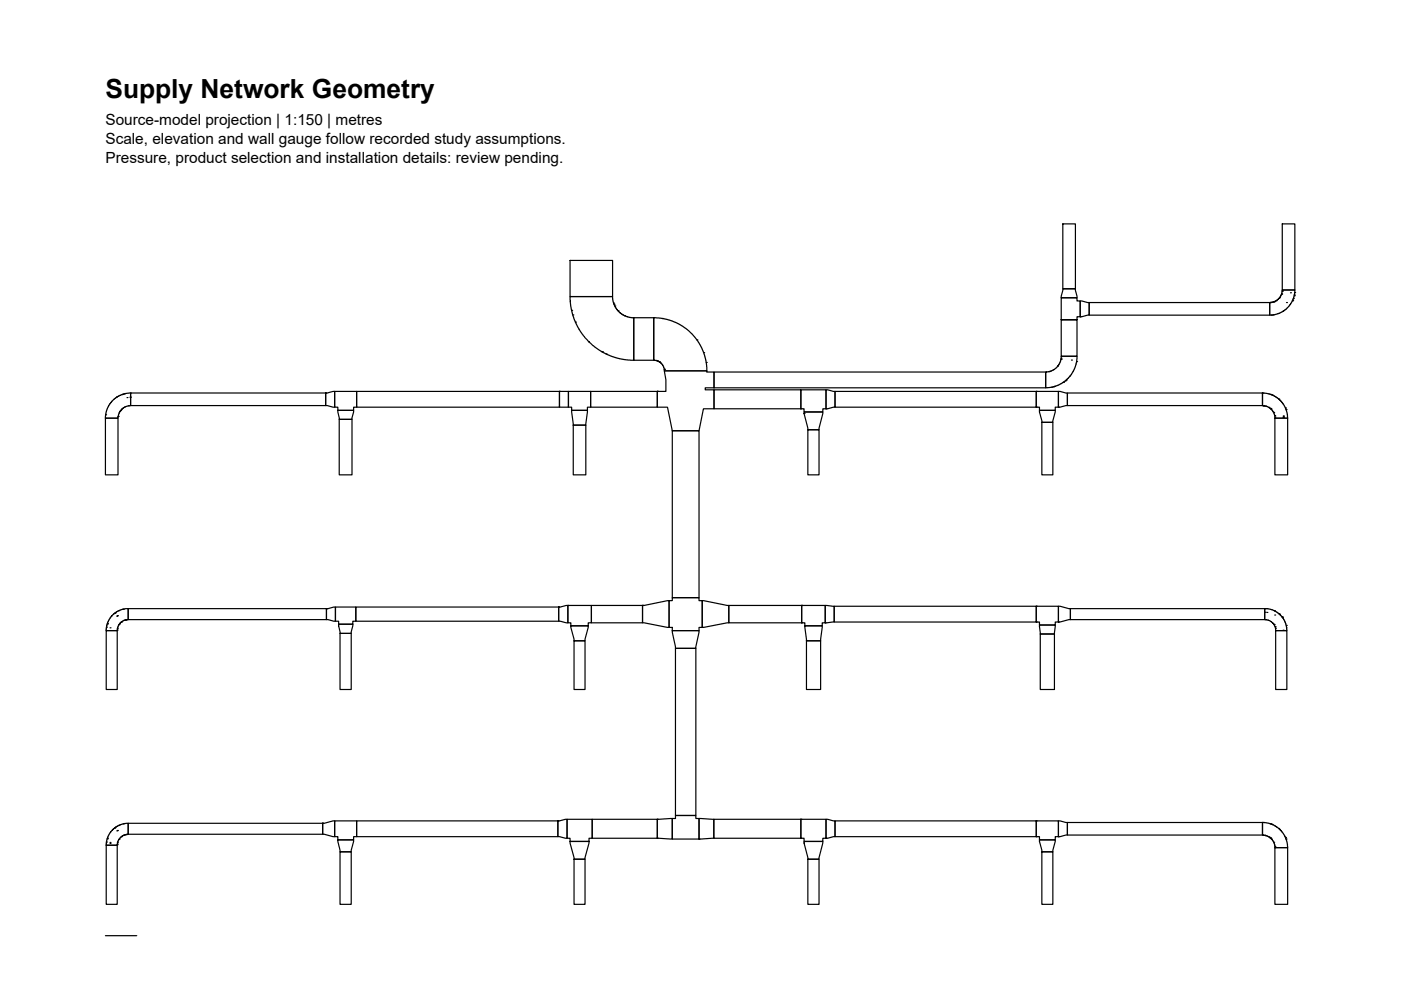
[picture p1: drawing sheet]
<svg xmlns="http://www.w3.org/2000/svg" width="297mm" height="210mm" viewBox="0 0 297 210" stroke-linecap="round" stroke-linejoin="round" font-family="sans-serif">
<!-- layer: BSA_NETWORK_OUTLINE -->
<g fill="none" stroke="#000" stroke-width=".25">
<path d="M120.9 55.2h9v7.7h-9zM225.3 47.5h2.7v13.7h-2.7zM271.9 47.5h2.6v14h-2.6zM120.9 62.9h9l.2 1.5 1 1.7 .8 .5 .9 .5 1.6 .3v9l-3-.3-2.1-.7-2-1-2.5-1.9-2-2.6-1-2-.7-2.6zM121.2 65.8h.1M121.5 66.8h.1M122 68.3h.1M124.9 72.4h.1M127.7 74.6h.1M128.5 75h.1M130.1 64.3h.1M130.2 64.5h.1"/>
<path d="M130.3 64.9h.1M131 65.9h.1M132.4 66.9h.1M134.2 67.4h.1M134.4 67.4h4.2v9h-4.2zM138.6 67.4h.1M138.6 67.4l2.2 .2 2.4 .7 1.6 .9 1.8 1.5 1.4 1.7 1.1 2 .6 2.1 .2 2.1h-9.1l-.1-.8-.4-.7-.7-.5-1-.2zM139.1 76.4h.1M139.2 76.5h.1M139.4 76.5h.1M139.8 76.7h.1M140.4 67.5h.1"/>
<path d="M140.8 78.3h.1M140.8 78.6h9.1l-.1 .3h1.6v3.3h-1.9v.4h1.9v4.1h-2.3l-.9 4.6h-5.7l-1-5h-2.1v-3.3h1.8v-2.5zM147.7 72.1h.1M149.2 74.8h.1M149.7 76.8h.1M151.4 78.9h70.3v3.3h-70.3zM222.4 78.8h.1M222.6 78.8h.1M224.1 77.9h.1M224.3 77.6h.1M225 76.2h.1M225 76.1h.1"/>
<path d="M225 75.5h3.3l-.1 1.6-.4 1.1-1.1 1.8-1.5 1.3-1.8 .7-1.7 .2v-3.3l1.6-.4 1-.8 .6-1.1zM225 75.6h.1M225 67.8h.1M225 63.1v4.7h3.3v7.7h-3.3v-7.7h3.3v-.6h.7v-3.4h-.7v-.7zM225.3 61.2h2.7l.3 1.9h-3.3zM227.2 76.3h.1M228.3 76.7h.1M229 67.2h.1M229 63.8l1.9 .3v2.7l-1.9 .4zM230.9 64.1h38.3v2.7h-38.3zM269.2 64.1h.1M269.5 64.1h.1"/>
<path d="M269.5 66.8h.1M269.6 64.1h.1M269.7 64.1h.1M269.9 66.8h.1M270 64h.1M270.1 64h.1M270.2 63.9h.1M270.6 63.8h.1M271.3 63.1h.1M271.7 62.4h.1M271.7 62.3h.1M271.9 61.7h.1"/>
<path d="M272.8 64.1h.1M273.6 62.1h.1M274 63.8h.1M274.1 63.7l.3-1.2 .1-1h-2.6l-.2 1-.4 .7-1.1 .8-.9 .1M274.1 63.7h.1M274.1 63.7l-.6 1-1.3 1.2-1.2 .6-1.3 .3h-.5l.1-2.7M274.2 63.3h.1M274.4 62.7h.1M274.4 62.5h.1M274.5 62h.1M22.4 88.7h2.6v12h-2.6zM22.4 87.9h.1"/>
<path d="M22.6 87.1h.1M23.7 85.1l.9-.8 .9-.5 1.2-.4 1-.1v2.7l-.9 .2-.9 .5-.7 .9-.2 1.1h-2.6l.3-1.9zM24.7 84.2h.1M25 88.4h.1M25.1 88.3h.1M25.6 87.1h.1M25.9 83.7h.1M26.1 83.6h.1M26.4 83.5h.1M26.8 86.2h.1M26.9 84.3h.1M27.2 86h.1"/>
<path d="M27.6 84.2h.1M27.6 83.3h.1M27.7 83.3h41.3v2.7h-41.3zM69 83.3h.1M69 83.3l2-.3v3.3l-2-.3zM71 83h4.6v3.3h-.6v.7h-3.4v-.7h-.6zM71.6 87h3.4l-.4 1.9h-2.7zM71.9 88.9h2.7v11.8h-2.7zM75.6 83h43v3.3h-43zM118.6 83h.1M118.6 83h1.9v3.3h-1.9zM120.5 83h4.7v3.3h-.7v.7h-3.3v-.7h-.7z"/>
<path d="M121.2 87h3.3l-.3 3.1h-2.7zM121.5 90.1h2.7v10.6h-2.7zM125.2 83h14.2v3.3h-14.2zM139.4 83h.1M142.5 91.3h5.7v35.4h-5.7zM151.4 82.6h18.4v4.1h-18.4zM169.8 86.7h.1M169.8 82.6h5.3v4.1h-.6v.6h-4v-.6h-.7zM170.5 87.7h.1M170.5 87.3h4l-.8 3.8h-2.4zM171.3 91.1h2.4v9.6h-2.4zM175.1 86.7h.1"/>
<path d="M175.1 82.6l1.9 .4v3.3l-1.9 .4zM177 83h42.7v3.3h-42.7zM219.7 83h.1M219.7 86.3h.1M219.7 83h4.7v3.3h-.7v.7h-3.3v-.7h-.7zM220.4 87h3.3l-.5 2.5h-2.3zM220.9 89.5h2.3v11.2h-2.3zM223 82.1h.1M223.4 82h.1M223.6 81.9h.1M224.4 86.3h.1M224.4 83l1.9 .3v2.7l-1.9 .3z"/>
<path d="M225.4 81.1h.1M225.5 81h.1M225.9 80.7h.1M226.1 80.6h.1M226.3 83.3h41.4v2.7h-41.4zM267.7 83.3h.1M267.7 83.3l1.2 .2 1.1 .3 1.4 1.1 .5 .5 .7 1.3 .4 2h-2.7l-.2-1.1-.5-.8-1-.6-.9-.2zM267.7 86h.1M267.8 86h.1M268.1 86.1h.1M268.4 86.1h.1M269 86.4h.1"/>
<path d="M269.3 86.6h.1M269.4 83.6h.1M269.4 86.7h.1M269.5 86.7h.1M269.5 83.7h.1M269.7 83.7h.1M270 87.4h.1M270 87.5h.1M270.3 88.1h.1M270.3 88.7h2.7v12h-2.7zM270.3 88.4h.1M271.1 84.6h.1"/>
<path d="M272.1 88.3h.1M272.1 88.2h.1M272.1 88.5h.1M272.5 86.5h.1M272.7 86.8h.1M22.5 133.7h2.3v12.5h-2.3zM22.6 133h.1M22.7 132.3h.1M22.8 132.2h.1M23 131.7h.1M23.3 133.1h.1M23.7 130.6l1.4-1.1 1-.4 1.1-.1v2.4l-1 .1-.5 .4-.7 .9-.2 .9h-2.3l.3-1.6z"/>
<path d="M24.3 130h.1M24.4 129.9h.1M24.8 130.7h.1M24.8 133.6h.1M24.9 133.2h.1M24.9 130.5h.1M25.2 129.5h.1M25.2 132.4h.1M25.7 131.9h.1M26.1 129.2h.1M26.2 131.5h.1M26.5 131.5h.1"/>
<path d="M26.6 131.5h.1M26.8 131.4h.1M26.9 131.4h.1M27.2 129h42v2.4h-42zM69.2 129h.1M69.2 129l1.9-.3v3l-1.9-.3zM71.1 128.7h4.3v3h-.6v.6h-3v-.6h-.7zM71.8 132.3h3l-.3 2h-2.4zM72.1 134.3h2.4v11.9h-2.4zM75.4 128.7h43v3h-43zM118.4 128.7h.1M118.4 128.7l2-.3v3.7l-2-.4z"/>
<path d="M120.4 128.4h5v3.7h-.7v.6h-3.7v-.6h-.6zM120.4 128.4h.1M121 132.7h3.7l-.7 3.2h-2.3zM121.7 135.9h2.3v10.3h-2.3zM125.4 128.4h10.8v3.7h-10.8zM136.2 128.4h.1M136.2 128.4l5.7-1v5.6l-5.7-.9zM141.9 127.4h.6v-.7h5.7v.7h.7v5.6h-.7v.7h-5.7v-.7h-.6zM142.5 133.7h5.7l-.7 3.8h-4.3zM143.2 137.5h4.3v35.4h-4.3zM148.9 133h.1M148.9 127.4l5.6 1v3.7l-5.6 .9z"/>
<path d="M154.5 128.4h15.5v3.7h-15.5zM170 128.4h.1M170 132.1h.1M170 128.4h5v3.7h-.7v.6h-3.7v-.6h-.6zM170.6 132.7h.1M170.6 132.7h3.7l-.3 3.2h-3zM171 135.9h3v10.3h-3zM175 132.1h.1M175 128.4l1.9 .1v3.4l-1.9 .2zM176.9 128.5h42.8v3.4h-42.8zM219.7 131.9h.1M219.7 128.5h4.7v3.4h-.7v.6h-3.3v-.6h-.7z"/>
<path d="M219.7 128.5h.1M220.4 132.5h3.3l-.1 1.9h-3zM220.6 134.4h3v11.8h-3zM224.4 131.9h.1M224.4 128.5l2.5 .5v2.4l-2.5 .5zM226.9 129h41.2v2.4h-41.2zM268.1 129l1.7 .3 1.5 .9 1.1 1.4 .4 1.2v.9h-2.3l-.2-1.1-.5-.6-.8-.5-.9-.1zM268.1 129h.1M268.2 129.8h.1M268.3 131.4h.1M268.4 129h.1M268.5 131.4h.1"/>
<path d="M268.6 129.9h.1M270 132.3h.1M270.1 132.4h.1M270.2 129.5h.1M270.3 130.4h.1M270.3 132.9h.1M270.4 133.2h.1M270.5 133.7h2.3v12.5h-2.3zM271.2 130.2h.1M271.8 130.8h.1M271.9 131h.1M272 133.6h.1"/>
<path d="M272.7 132.6h.1M272.8 133h.1M22.5 179.2h2.3v12.5h-2.3zM22.6 178.5h.1M22.7 177.9h.1M22.8 177.7h.1M23 177.2h.1M23.3 178.8h.1M23.3 178.6h.1M23.8 176l.7-.6 1-.5 1.7-.3v2.3l-.9 .2-.8 .5-.4 .6-.3 1h-2.3l.3-1.7zM24.3 175.6h.1M24.4 175.4h.1"/>
<path d="M24.8 176.2h.1M24.8 179.1h.1M24.9 178.7h.1M24.9 176.1h.1M25.2 175h.1M25.2 177.9h.1M25.7 177.4h.1M26.1 174.7h.1M26.2 177.1h.1M26.5 177h.1M26.6 177h.1M26.8 176.9h.1"/>
<path d="M26.9 176.9h.1M27.2 174.6h41.2v2.3h-41.2zM68.4 174.6h.1M68.4 174.6l2.6-.6v3.4l-2.6-.5zM71 174h4.6v3.4h-.6v.7h-3.4v-.7h-.6zM71.6 178.1h3.4l-.5 2.5h-2.4zM75.6 174h42.7v3.4h-42.7zM118.3 174h.1M118.3 174l1.9-.3v4l-1.9-.3zM120.2 173.7h5.4v4h-.7v.7h-4v-.7h-.7zM120.9 178.4h4l-.9 3.8h-2.3zM125.6 173.7h13.8v4h-13.8z"/>
<path d="M139.4 177.7h.1M139.4 173.7l3.1-.2v4.4l-3.1-.2zM139.4 173.7h.1M142.5 173.5h.7v-.6h4.3v.6h.7v4.4h-5.7zM148.2 177.9h.1M148.2 173.5l3.1 .2v4l-3.1 .2zM151.3 173.7h18.5v4h-18.5zM169.8 177.7h.1M169.8 173.7h5.3v4h-.6v.7h-4v-.7h-.7zM169.8 173.7h.1M170.5 178.4h4l-.8 3.8h-2.4zM175.1 177.7h.1"/>
<path d="M175.1 173.7l1.9 .3v3.4l-1.9 .3zM177 174h42.7v3.4h-42.7zM219.7 177.4h.1M219.7 174h4.7v3.4h-.7v.7h-3.3v-.7h-.7zM219.7 174h.1M220.4 178.1h3.3l-.5 2.5h-2.3zM224.4 177.4h.1M224.4 174l1.9 .4v2.7l-1.9 .3zM226.3 174.4h41.4v2.7h-41.4zM267.7 174.4h.1M267.7 174.4l1.2 .1 .9 .3 1.6 1.2 1.1 1.5 .4 1 .1 1.2h-2.7l-.1-.9-.5-.9-1-.6-1-.2zM267.7 177.1h.1"/>
<path d="M267.8 177.1h.1M268.1 177.1h.1M268.4 177.1h.1M269 177.4h.1M269.3 177.6h.1M269.4 174.7h.1M269.4 177.7h.1M269.5 177.8h.1M269.5 174.7h.1M269.7 174.8h.1M270 178.6h.1M270.3 179.2h.1"/>
<path d="M270.3 179.5h.1M270.3 179.7h2.7v12h-2.7zM271.1 175.7h.1M272.5 177.6h.1M272.7 177.9h.1M72.1 180.6h2.4v11.1h-2.4zM121.7 182.2h2.3v9.5h-2.3zM171.3 182.2h2.4v9.5h-2.4zM220.9 180.6h2.3v11.1h-2.3z"/>
</g>
<!-- layer: BSA_SECTION_REFERENCE -->
<path d="M22.4 198.4h6.6" fill="none" stroke="#000" stroke-width=".25"/>
<text font-size="5.6" x="22.4" y="20.8">Supply Network Geometry</text>
<g font-size="3.3">
<text x="22.4" y="26.5">Source-model projection | 1:150 | metres</text>
<text x="22.4" y="30.5">Scale, elevation and wall gauge follow recorded study assumptions.</text>
<text x="22.4" y="34.5">Pressure, product selection and installation details: review pending.</text>
</g>
</svg>
